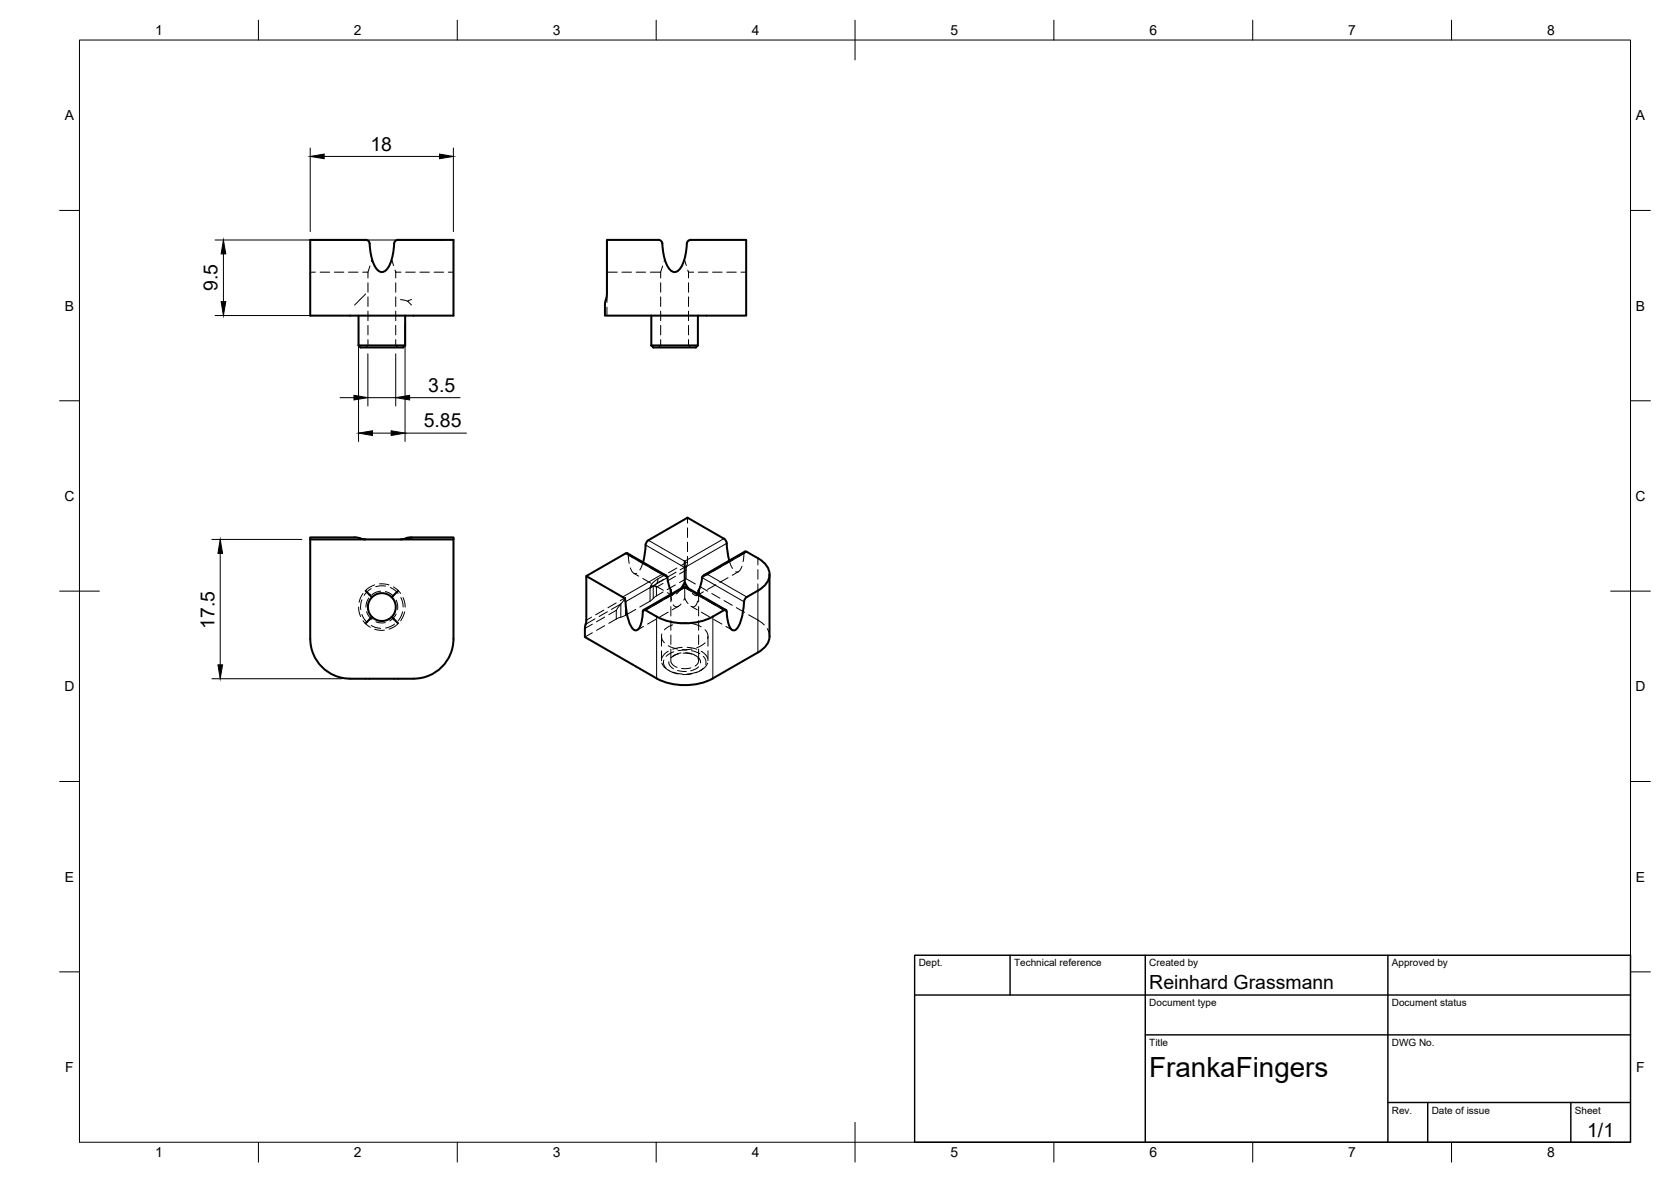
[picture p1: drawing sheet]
<svg xmlns="http://www.w3.org/2000/svg" width="420mm" height="297mm" viewBox="0 0 420 297" stroke-linecap="round" stroke-linejoin="round" font-family="sans-serif">
<!-- layer: Hidden -->
<g fill="none" stroke="#000" stroke-width=".25">
<path d="M78 68.4h1.3M80.5 68.4h2.4M84.1 68.4h2.3M87.6 68.4h2.4M91.2 68.4h1.3M91.9 73.9l-2.7 2.8M92.5 68.4v1.5M92.5 71.1v2.3M92.5 74.6v2.4M92.5 78.2v2.4M93 66.9l-.5 1.5M93.5 65.2l-.1 .5"/>
<path d="M98.5 65.2l.5 1.5M99.3 67.9l.2 .5M99.5 68.4v1.5M99.5 71.1v2.3M99.5 74.6v2.4M99.5 78.2v2.4M99.5 68.4h1.3M100.7 75.3l1.8 .4M102 68.4h2.4M103.5 75.3l-1 .4 1 1M105.6 68.4h2.3M109.2 68.4h2.3"/>
<path d="M112.7 68.4h1.3M152.6 75.3l-.4 .4M152.6 68.4h2.6M152.6 73.9v2.1M152.6 77.2v2.1M156.4 68.4h2.4M160 68.4h2.3M163.5 68.4h2.6M166.1 68.4v1.5M166.1 71.1v2.3M166.1 74.6v2.4M166.1 78.2v2.4"/>
<path d="M166.6 66.9l-.5 1.5M167.1 65.2l-.1 .5M172.1 65.2l.5 1.5M172.9 67.9l.2 .5M173.1 68.4h1.3M173.1 68.4v1.5M173.1 71.1v2.3M173.1 74.6v2.4M173.1 78.2v2.4M175.6 68.4h2.4M179.2 68.4h2.4M182.8 68.4h2.3"/>
<path d="M186.3 68.4h1.3M92.5 85.4v1.4l-.5 .5M92.5 81.8v2.4M99.5 85.4v1.4l.5 .5M99.5 81.8v2.4M166.1 85.4v1.4l-.5 .5M166.1 81.8v2.4M173.1 85.4v1.4l.5 .5M173.1 81.8v2.4M157.8 139.1l.1 .2 .3 2.3M172.9 139.8l-.1 1.8-.2 1.3-.1 2.5-1.6 1M172.9 130.1v1.4"/>
<path d="M172.9 132.7v2.4M172.9 136.2v2.4M187.3 138.6l-.2 .3-.3 2.2M90.2 152.6l.1 1 .4 1.3M91 150.7l-.3 1.2v1.3M91 154.4l.7 1.3 .7 .7M91.3 149.1l-.6 1.1-.4 1.1M91.3 156l1 1.1 .8 .5M92.2 153.7l.4 1 .9 1M92.7 150.3l-.5 1.1-.2 1.2M93.3 147.9l-.7 .5-1.1 1.2M93.3 157.2l1.1 .5 1.3 .2"/>
<path d="M94.2 147l-1.3 .6-.8 .6M94.2 158.1l1.3 .3h1.1M94.5 156.3l.9 .2 1.5-.1M95.4 146.7l1.5 .1 .9 .2M95.7 148.6l-1.4 .3-.8 .5M96.9 148.7l1.3 .5 .8 .6M96.9 147.3l-1.2-.1-1.2 .2M98.1 147.6l1.3 .8 .7 .7M98.9 147.5l1.1 .7 .7 .9M99.2 156.8l-.9 .6-1.3 .4M99.6 150.8l.4 1.2v1.2M99.6 154.3l-.6 .9-1 .8"/>
<path d="M99.9 156.9l-1.1 .8-1 .4M100.8 150.2l.4 1 .2 1.4M101.2 153.8l-.5 1.3-.6 .9M101.3 150.2l.4 1 .2 1.4M101.7 153.8l-.9 2.2M148.9 159l-1.8 1.1M152 157.2l-2 1.2M157.3 150.2l-2.3 3.2M158.5 142.7a1.34 1.34 0 0 0 1.6 1.4M159.4 144.1l1.2 .7M159.9 153.1l-2.6 1.5-2 .8-2.2 1.2M161.6 145.4l2.1 1.2"/>
<path d="M161.7 141.3l-.8 1.9M161.8 157.4l-1.6 .9M164.4 147.2l.7 .4M164.4 147.2l-1 .6M164.7 147.2l2.1 1.1M164.9 155.6l-2.1 1.2M165.2 146.5l-.8 .7M166.3 159.9v2.5M166.4 159.3v1l.7 1.2M166.7 148.8l-2 1.2-1.3 1.1-2.5 1.5M167.8 148.9l1.2 .7-.2-.3M168 153.8l-2.1 1.2"/>
<path d="M168.7 148.3v2.9M168.7 152.4v2.4M168.7 156v2.4M168.7 159.6v2.4M168.7 149.3l.2 1.6M169.1 157l-1 .4-1 .9M169.8 147l-2 1.2M170.6 152.3l-1.6 1M171.2 151.8l-1 .7-.5-.1-.4-.4M171.3 147.9l-1.2 1.4M172.2 150.4l.8 1.3M172.2 150.4l-.3 .4"/>
<path d="M172.2 147.7v2.7M172.5 145.4l2.3 1.4M172.8 156.6l-2.5 .1M173.1 147.9l.2 .3M173.7 152.3l1.6 1M174 156.7l2.3 .8M174.1 149.1l.9 .6 .3-.1 .3-.3M175.4 151.1l-.6 1.2-.4 .2-.5-.1M175.6 149.3v.6M175.7 148.3v2.9M175.7 152.4v2.4M175.7 156v2.4"/>
<path d="M175.7 159.6v2.4M175.9 147.4l2 1.2M176.3 153.8l2.1 1.2M176.9 148.7l-1.6 .9M177.3 158.2l.6 1v1.3M178 159.9v2.5M179 149.1l2 1.2M179.5 155.6l2 1.2M180 146.9l-2.1 1.2M182.1 150.9l2 1.2M182.5 157.4l1.6 .9M183.1 145.2l-2.1 1.2"/>
<path d="M183.4 140.9l.8 1.9M185.1 152.7l2.1 1.2M185.7 143.7l-1.6 .9M186.6 142.3a1.48 1.48 0 0 1-1.6 1.4M188.2 154.5l2.4 1.3 1.6 1.2M192.9 158l.4 .9 .2 1M166.3 163.6v2.4M166.4 166.6a5.1 5.1 0 0 0 4.1 2.8M166.9 165.9v1l.6 1M168 163.6l-.9 .8-.7 1M168 162.3l2.3 .8M168.2 166.3l.2 .9 .9 .9"/>
<path d="M168.7 166.1l.5 1 1 .6M168.7 163.1v2.9M169.1 168.9l2.4 .5M169.4 163.8l-1.9 1.1M169.7 164.6l-.4 .2M170.3 168.5l2.3 .2M170.6 164.3l-1.3 .5-.6 .5M171.2 164.1l-1 .3-1.1 .6M171.6 162.7l-2.4 .4M171.7 164.2l2.3 .2M172.4 164l.9 .1 1.3 .5M172.7 163.4l-2.2 .1"/>
<path d="M172.8 162.7l2.4 .5M173.7 167.8l-1.3 .2h-1M173.8 163.5l2.2 .8M173.9 169.4l-2.3 .1M174 163.1l-2.4 .1M174.6 164.6l1.3 1 .2 1M175.2 168.9l-2.4 .5M175.5 165.4l.2 .6-.2 .6-.7 .8M175.7 167.6l-.7 .5-1.3 .5M175.7 163.1v2.9M176.3 163.7l1 .8 .6 .9M176.8 164.9l.7 1.1-.1 1"/>
<path d="M176.8 167.9l-.6 .6-1.3 .6M177.3 161.5l-.9 .7-1.2 .6M177.9 166.7l-.8 1.2-1.1 .7M178 163.6v2.4"/>
</g>
<!-- layer: Visible -->
<g fill="none" stroke="#000" stroke-width=".51">
<path d="M90.1 79.3v7.5M91.9 60.3h-13.9v19h36v-19h-13.9M91.9 60.3a1.01 1.01 0 0 1 1 .9l.3 2.6a6.1 6.1 0 0 0 2.3 4.5 1.61 1.61 0 0 0 2-.9 13.5 13.5 0 0 0 1.7-6.5l.5-.6h.4M101.9 79.3v7.5l-.5 .5h-10.7l-.6-.5M152.6 60.3h12.9a1.01 1.01 0 0 1 1 .9l.3 2.6a6.1 6.1 0 0 0 2.3 4.5 1.61 1.61 0 0 0 2-.9 13.5 13.5 0 0 0 1.7-6.5l.5-.6h.4h13.9v19h-35.5v-3l.5-2.4zM163.8 79.3v7.5M175.5 79.3v7.5l-.5 .5h-10.7l-.5-.5M90.1 86.8h11.8M163.8 86.8h11.7M78 135.6h36M91.9 135.6l-2.4-.6-11.5 .1v21.3a21.9 21.9 0 0 0 .7 7.8 10.1 10.1 0 0 0 9.3 6.4h11.8a22 22 0 0 0 7.8-.7 10 10 0 0 0 6.4-9.3v-25.5l-10.9-.1-2.4 .6M102.5 135.2l1 .1"/>
<path d="M163 135.8l9.9-5.7 9.4 5.5a4.5 4.5 0 0 1 .6 2.9l.5 2.4M163 135.8l-.2 .2a4.6 4.6 0 0 0-.6 2.9l-.5 2.4M187.3 138.6l-10.4 6M187.3 138.6l.5 .1M187.8 138.7a11.3 11.3 0 0 1 5.1 3.7 3.9 3.9 0 0 1-1.4 5.4l-3.7 2.2M91.9 148.5l1.6 1.6M93.5 155l-1.6 1.6M98.5 155l1.6 1.6M100.1 148.5l-1.6 1.6M147.3 156.9l-.2 3.2 18 10.4M156.5 150l-9.1-5.2v11.1l-.2 1M156.6 150l.2 .2a2.57 2.57 0 0 1 .6 2.1 9 9 0 0 0 2.1 6l.4 .1a1.88 1.88 0 0 0 1.3-1.6l.5-3.4 .4-.2 .2 .1"/>
<path d="M161.8 153.3l10.4-6 10.3 6M162.3 153.4l2.8 1.5M165.1 155a15.6 15.6 0 0 0 14.2 0M166.4 144.3l.5 .1a1.1 1.1 0 0 1 1 1.3l.8 2.6M167.4 144.6l-9.8-5.6-10.2 5.8M168.8 149.3l-.1-1v1M171.3 147.9l.9-1.6 .9 1.6M172.2 147.3v.4M172.2 141v5.3M175.6 149.3l.1-1-.1 1M177.9 144.3l-.4 .1a1.1 1.1 0 0 0-1 1.3l-.8 2.6M182 153.4l-2.8 1.5"/>
<path d="M187.8 150l-.3 .2a2.57 2.57 0 0 0-.5 2.1 9 9 0 0 1-2.1 6l-.4 .1a1.88 1.88 0 0 1-1.3-1.6l-.5-3.4-.4-.2-.3 .1M193.5 144.4v15.5a5 5 0 0 1-2.9 4.1l-11.4 6.5M165.1 170.5a15.6 15.6 0 0 0 14.2 0"/>
<circle cx="96" cy="152.6" r="3.5"/>
</g>
<!-- layer: Hidden Narrow -->
<g fill="none" stroke="#000" stroke-width=".25">
<path d="M158 139.5l1.3 .7M187.1 139.1l-1.7 .9M148.7 155.1l-1.3 .8M148.9 156.9l-1.8 1M149.6 155.5l-2.4 1.4M151.8 153.3l-2 1.2M152 155.1l-2 1.2M152.7 153.7l-2.1 1.2M153.1 154.5l1.9-1.1v2.2M153.7 153.1l2.4-1.3v3.3M154.9 151.5l-2 1.2M156 150.9l1.3-.7v1.6"/>
<path d="M157.3 153v1.6M160.3 140.8l2.1 1.2M163.3 152.8l-1.7 .9M163.4 142.6l2.1 1.2M163.4 147.8h.1M163.7 147.1l.6 .2v3.1M165.4 145.5l-1.3 1-.6 .9-.1 3.7M166.4 151l-2.1 1.2M166.5 144.4l1.3 .7M166.7 146.6l-1.6 1v2.1M167.1 144.5l-1.7 1-.2 1 1.7-.9M169.5 149.2l-2.1 1.2"/>
<path d="M169.8 144.8l-2 1.2M170 143.8l-2.1 1.2M170.2 142.8l-2.1 1.1M170.5 148.6l1.7-1 1.6 1M172.5 143.3l-1.6 .9M172.7 142.2l-1.7 1M172.9 141.2l-1.7 1M174.9 149.2l2 1.2M178 151l2 1.2M178.2 144.2l-1.7 .9M181.1 152.8l1.6 .9M181.3 142.4l-2.1 1.2"/>
<path d="M184.4 140.6l-2.1 1.2M190.6 140.3v1.7M190.6 143.2v2.3M190.6 146.7v1.7"/>
</g>
<!-- layer: Visible Narrow -->
<path d="M157.3 139.1l9.1 5.3-9.9 5.6M182 135.4l-9.8 5.6-9.2-5.2M182.7 136.6l-10.5 6-9.9-5.6M187.8 138.7l-9.9 5.7 9.9 5.6M162.3 153.4l9.9-5.7 9.8 5.7M165.1 154.9v15.6M167.8 145.1l-10.5 6.1M176.5 145.1l10.6 6.1M179.2 154.9v15.6M190.6 148.4v15.6" fill="none" stroke="#000" stroke-width=".25"/>
<!-- layer: BORDER -->
<g fill="none" stroke="#000" stroke-width=".25">
<path d="M20 10.1h390v276.9h-390zM65 5.1v5M115 5.1v5M165 5.1v5M215 5.1v10M265 5.1v5M315 5.1v5M365 5.1v5M15 52.9h5M410 52.9h5M15 100.7h5M410 100.7h5"/>
<path d="M15 148.6h10M405 148.6h10M15 196.4h5M410 196.4h5M15 244.2h5M410 244.2h5M65 287v5M115 287v5M165 287v5M215 282.1v9.9M265 287v5M315 287v5"/>
<path d="M365 287v5"/>
</g>
<!-- layer: TITLEBLOCK -->
<path d="M230 240.1h180v46.9h-180zM230 250h180M254 240.1v9.9M288 240.1v46.9M349 240.1v46.9M288 260.1h122M349 277.1h61M359 277.1v9.9M395 277.1v9.9" fill="none" stroke="#000" stroke-width=".36"/>
<!-- layer: FD_Dimensions -->
<g fill="none" stroke="#000" stroke-width=".25">
<path d="M78 37.2v21M81.5 39.3h29M114 37.2v21M54.1 60.3h57.8M54.1 79.3h57.8M56.2 63.8v12M85.5 99.9h3.5M90.1 81.4v29.5M92.5 88.9v13.1M92.5 99.9h7M99.5 88.9v13.1M101.9 81.4v29.5"/>
<path d="M103 99.9h12.7M93.7 108.8h4.7M101.9 108.8h15.4M53.3 135.6h22.6M55.4 139.1v28M53.3 170.6h32.6"/>
</g>
<path d="M78 39.3l3.5-.6v1.2zM110.5 38.7l3.5 .6-3.5 .6zM56.2 60.3l.6 3.5h-1.2zM55.6 75.8h1.2l-.6 3.5zM89 99.3l3.5 .6-3.5 .6zM99.5 99.9l3.5-.6v1.2zM90.1 108.8l3.6-.5v1.1zM98.4 108.3l3.5 .5-3.5 .6zM55.4 135.6l.6 3.5h-1.2zM54.8 167.1h1.2l-.6 3.5z" fill="#000" stroke="#000" stroke-width=".25"/>
<text font-size="7" x="289" y="270.6">FrankaFingers</text>
<g font-size="4.9">
<text x="93.1" y="37.9">18</text>
<text x="54.7" y="73.2" transform="rotate(-90 54.7 73.2)">9.5</text>
<text x="107.7" y="98.5">3.5</text>
<text x="106.6" y="107.4">5.85</text>
<text x="53.9" y="158" transform="rotate(-90 53.9 158)">17.5</text>
<text x="289" y="248.5">Reinhard Grassmann</text>
<text x="399.1" y="285.7">1/1</text>
</g>
<g font-size="3.5">
<text x="39" y="8.8">1</text>
<text x="89" y="8.8">2</text>
<text x="139" y="8.8">3</text>
<text x="189" y="8.8">4</text>
<text x="239" y="8.8">5</text>
<text x="289" y="8.8">6</text>
<text x="339" y="8.8">7</text>
<text x="389" y="8.8">8</text>
<text x="16.3" y="30.2">A</text>
<text x="411.3" y="30.2">A</text>
<text x="16.3" y="78">B</text>
<text x="411.3" y="78">B</text>
<text x="16.2" y="125.9">C</text>
<text x="411.2" y="125.9">C</text>
<text x="16.2" y="173.7">D</text>
<text x="411.2" y="173.7">D</text>
<text x="16.3" y="221.6">E</text>
<text x="411.3" y="221.6">E</text>
<text x="16.4" y="269.4">F</text>
<text x="411.4" y="269.4">F</text>
<text x="39" y="290.8">1</text>
<text x="89" y="290.8">2</text>
<text x="139" y="290.8">3</text>
<text x="189" y="290.8">4</text>
<text x="239" y="290.8">5</text>
<text x="289" y="290.8">6</text>
<text x="339" y="290.8">7</text>
<text x="389" y="290.8">8</text>
</g>
<g font-size="2.5">
<text x="231" y="242.9">Dept.</text>
<text x="255" y="242.9">Technical reference</text>
<text x="289" y="242.9">Created by</text>
<text x="350" y="242.9">Approved by</text>
<text x="289" y="252.8">Document type</text>
<text x="350" y="252.8">Document status</text>
<text x="289" y="262.9">Title</text>
<text x="350" y="262.9">DWG No.</text>
<text x="350" y="279.9">Rev.</text>
<text x="360" y="279.9">Date of issue</text>
<text x="396" y="279.9">Sheet</text>
</g>
</svg>
